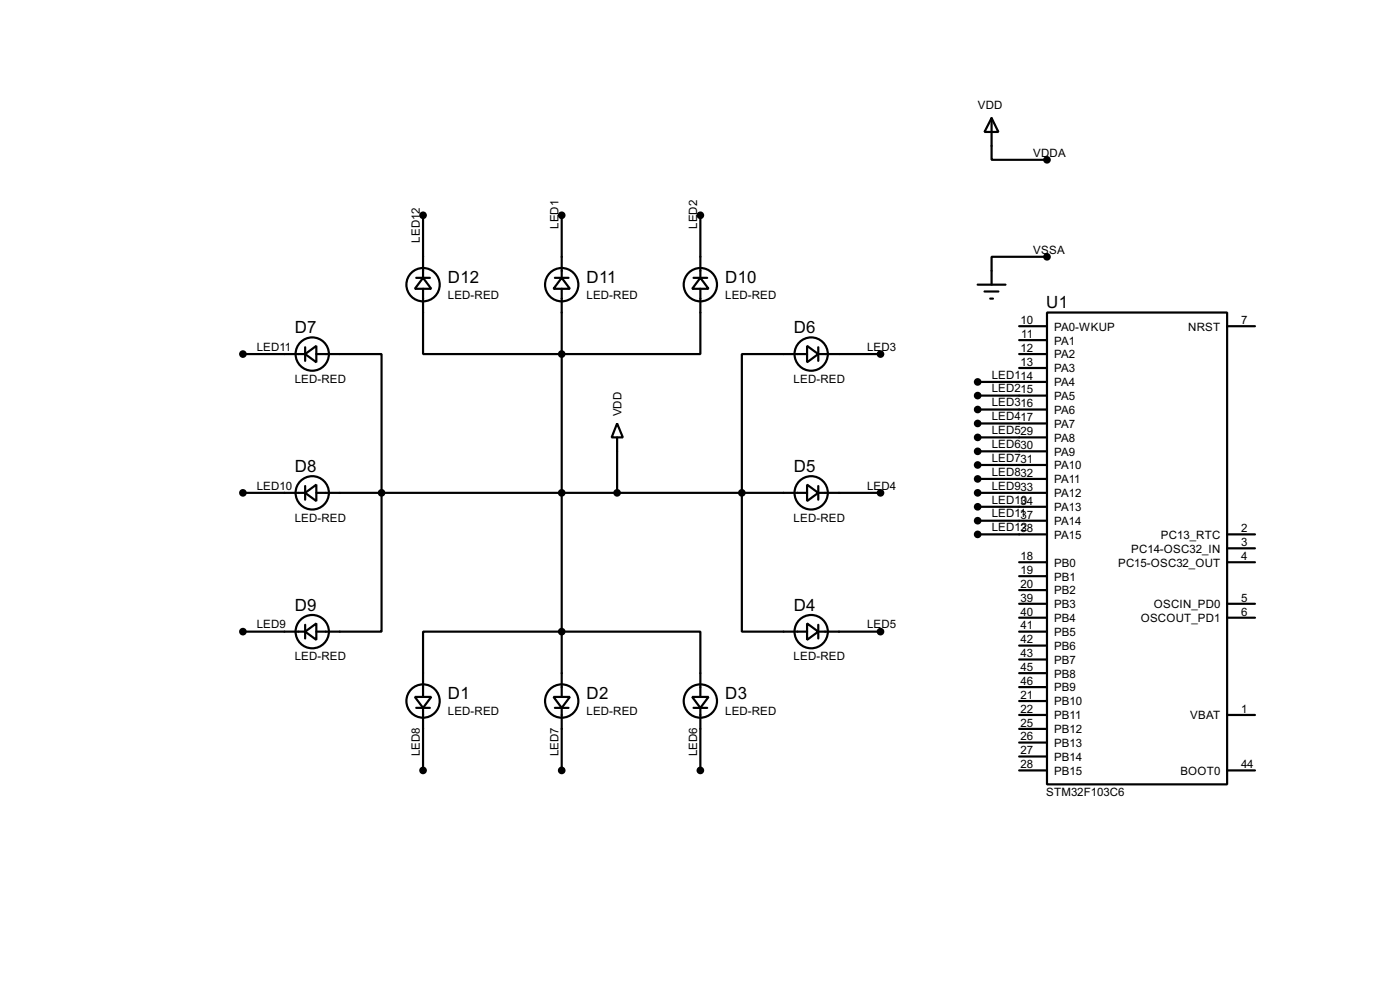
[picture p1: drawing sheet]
<svg xmlns="http://www.w3.org/2000/svg" width="256mm" height="180mm" viewBox="0 0 256 180" stroke-linecap="round" stroke-linejoin="round" font-family="sans-serif">
<g fill="none" stroke="#000" stroke-width=".4">
<path d="M77.5 39.4v11.5M102.9 39.4v11.5M128.3 39.4v11.5M181.7 21.6l1.2 2.6h-2.5zM181.7 21.6v7.7h10.1M76.3 50.9h2.5M77.5 50.9l1.5 2h-3zM77.5 52.9v11.9h50.8v-11.9M101.7 50.9h2.5M102.9 50.9l1.5 2h-3zM102.9 52.9v74.7M127.1 50.9h2.5"/>
<path d="M128.3 50.9l1.5 2h-3zM179.1 52.1h5.1M180.4 53.4h2.5M181.4 54.7h.5M186.7 59.7h5.1M191.8 57.2h33v86.4h-33zM191.8 47h-10.1v5.1M224.8 59.7h5.1M44.5 64.8h11.4M55.9 64.8l2.1-1.5v3zM55.9 63.6v2.5M58 64.8h11.9v50.8h-11.9"/>
<path d="M113.1 77.5l1 2.6h-2zM147.9 63.3l2 1.5-2 1.5zM147.9 64.8h-12v50.8h12M149.9 64.8h11.4M149.9 63.6v2.5M179.1 69.9h12.7M179.1 72.4h12.7M179.1 75h12.7M179.1 77.5h12.7M186.7 64.8h5.1M186.7 62.3h5.1M186.7 67.4h5.1"/>
<path d="M44.5 90.2h11.4M55.9 90.2l2.1-1.5v3zM55.9 89v2.5M58 90.2h89.9M113.1 80.1v10.1M147.9 88.7l2 1.5-2 1.5zM149.9 90.2h11.4M149.9 89v2.5M179.1 80.1h12.7M179.1 82.6h12.7M179.1 85.1h12.7M179.1 87.7h12.7"/>
<path d="M179.1 90.2h12.7M179.1 92.8h12.7M179.1 95.3h12.7M179.1 97.8h12.7M224.8 97.8h5.1M44.5 115.6h11.4M55.9 115.6l2.1-1.5v3zM55.9 114.4v2.5M147.9 114.1l2 1.5-2 1.5zM149.9 115.6h11.4M149.9 114.4v2.5M186.7 115.6h5.1"/>
<path d="M186.7 110.5h5.1M186.7 113.1h5.1M186.7 102.9h5.1M186.7 105.5h5.1M186.7 108h5.1M186.7 118.2h5.1M224.8 110.5h5.1M224.8 113.1h5.1M224.8 102.9h5.1M224.8 100.4h5.1M76 127.6h3l-1.5 2zM76.3 129.6h2.5"/>
<path d="M77.5 127.6v-12h50.8v12M77.5 129.6v11.4M101.4 127.6h3l-1.5 2zM101.7 129.6h2.5M102.9 129.6v11.4M126.8 127.6h3l-1.5 2zM127.1 129.6h2.5M128.3 129.6v11.4M186.7 123.2h5.1M186.7 125.8h5.1M186.7 128.3h5.1M186.7 130.9h5.1"/>
<path d="M186.7 120.7h5.1M186.7 133.4h5.1M186.7 135.9h5.1M186.7 138.5h5.1M224.8 130.9h5.1M186.7 141h5.1M224.8 141h5.1"/>
<circle cx="77.5" cy="52.1" r="3.1"/>
<circle cx="102.9" cy="52.1" r="3.1"/>
<circle cx="128.3" cy="52.1" r="3.1"/>
<circle cx="57.2" cy="64.8" r="3.1"/>
<circle cx="148.6" cy="64.8" r="3.1"/>
<circle cx="57.2" cy="90.2" r="3.1"/>
<circle cx="148.6" cy="90.2" r="3.1"/>
<circle cx="57.2" cy="115.6" r="3.1"/>
<circle cx="148.6" cy="115.6" r="3.1"/>
<circle cx="77.5" cy="128.3" r="3.1"/>
<circle cx="102.9" cy="128.3" r="3.1"/>
<circle cx="128.3" cy="128.3" r="3.1"/>
</g>
<g fill="#000" stroke="#000" stroke-width=".4">
<circle cx="77.5" cy="39.4" r=".5"/>
<circle cx="102.9" cy="39.4" r=".5"/>
<circle cx="128.3" cy="39.4" r=".5"/>
<circle cx="191.8" cy="29.3" r=".5"/>
<circle cx="191.8" cy="47" r=".5"/>
<circle cx="44.5" cy="64.8" r=".5"/>
<circle cx="102.9" cy="64.8" r=".5"/>
<circle cx="161.3" cy="64.8" r=".5"/>
<circle cx="179.1" cy="75" r=".5"/>
<circle cx="179.1" cy="77.5" r=".5"/>
<circle cx="179.1" cy="69.9" r=".5"/>
<circle cx="179.1" cy="72.4" r=".5"/>
<circle cx="44.5" cy="90.2" r=".5"/>
<circle cx="69.9" cy="90.2" r=".5"/>
<circle cx="102.9" cy="90.2" r=".5"/>
<circle cx="113" cy="90.2" r=".5"/>
<circle cx="135.9" cy="90.2" r=".5"/>
<circle cx="161.3" cy="90.2" r=".5"/>
<circle cx="179.1" cy="82.6" r=".5"/>
<circle cx="179.1" cy="92.8" r=".5"/>
<circle cx="179.1" cy="80.1" r=".5"/>
<circle cx="179.1" cy="85.1" r=".5"/>
<circle cx="179.1" cy="95.3" r=".5"/>
<circle cx="179.1" cy="97.8" r=".5"/>
<circle cx="179.1" cy="87.7" r=".5"/>
<circle cx="179.1" cy="90.2" r=".5"/>
<circle cx="44.5" cy="115.6" r=".5"/>
<circle cx="102.9" cy="115.6" r=".5"/>
<circle cx="161.3" cy="115.6" r=".5"/>
<circle cx="77.5" cy="141" r=".5"/>
<circle cx="102.9" cy="141" r=".5"/>
<circle cx="128.3" cy="141" r=".5"/>
</g>
<g font-size="3.5">
<text x="82.1" y="51.8">D12</text>
<text x="107.5" y="51.8">D11</text>
<text x="132.9" y="51.8">D10</text>
<text x="191.7" y="56.4">U1</text>
<text x="54" y="61">D7</text>
<text x="145.4" y="61">D6</text>
<text x="54" y="86.4">D8</text>
<text x="145.4" y="86.4">D5</text>
<text x="54" y="111.8">D9</text>
<text x="145.4" y="111.8">D4</text>
<text x="82.1" y="128">D1</text>
<text x="107.5" y="128">D2</text>
<text x="132.9" y="128">D3</text>
</g>
<g font-size="2.4">
<text x="179.1" y="19.9">VDD</text>
<text x="189.3" y="28.6">VDDA</text>
<text x="102.3" y="41.9" transform="rotate(-90 102.3 41.9)">LED1</text>
<text x="127.7" y="41.9" transform="rotate(-90 127.7 41.9)">LED2</text>
<text x="76.9" y="44.5" transform="rotate(-90 76.9 44.5)">LED12</text>
<text x="189.3" y="46.4">VSSA</text>
<text x="82" y="54.7">LED-RED</text>
<text x="107.4" y="54.7">LED-RED</text>
<text x="132.8" y="54.7">LED-RED</text>
<text x="187" y="59.3">10</text>
<text x="227.4" y="59.3">7</text>
<text x="47" y="64.2">LED11</text>
<text x="158.8" y="64.2">LED3</text>
<text x="187" y="64.4">12</text>
<text x="187.1" y="61.9">11</text>
<text x="193.1" y="60.5">PA0-WKUP</text>
<text x="193.1" y="65.6">PA2</text>
<text x="193.1" y="63.1">PA1</text>
<text x="217.7" y="60.5">NRST</text>
<text x="54" y="70.1">LED-RED</text>
<text x="145.4" y="70.1">LED-RED</text>
<text x="181.7" y="69.3">LED114</text>
<text x="181.7" y="71.8">LED215</text>
<text x="187" y="67">13</text>
<text x="193.1" y="68.1">PA3</text>
<text x="193.1" y="70.7">PA4</text>
<text x="113.9" y="76.2" transform="rotate(-90 113.9 76.2)">VDD</text>
<text x="181.7" y="74.4">LED316</text>
<text x="181.7" y="76.9">LED417</text>
<text x="193.1" y="73.2">PA5</text>
<text x="193.1" y="75.8">PA6</text>
<text x="181.7" y="79.5">LED529</text>
<text x="181.7" y="82">LED630</text>
<text x="193.1" y="78.3">PA7</text>
<text x="193.1" y="80.8">PA8</text>
<text x="193.1" y="83.4">PA9</text>
<text x="47" y="89.6">LED10</text>
<text x="158.8" y="89.6">LED4</text>
<text x="181.7" y="84.5">LED731</text>
<text x="181.7" y="87.1">LED832</text>
<text x="181.7" y="89.6">LED933</text>
<text x="193.1" y="85.9">PA10</text>
<text x="193.1" y="88.5">PA11</text>
<text x="54" y="95.5">LED-RED</text>
<text x="145.4" y="95.5">LED-RED</text>
<text x="181.7" y="92.2">LED134</text>
<text x="181.7" y="94.7">LED11</text>
<text x="187" y="94.9">37</text>
<text x="187" y="92.2">0</text>
<text x="193.1" y="91">PA12</text>
<text x="193.1" y="93.6">PA13</text>
<text x="181.7" y="97.2">LED138</text>
<text x="187" y="97.2">2</text>
<text x="193.1" y="96.1">PA14</text>
<text x="193.1" y="98.6">PA15</text>
<text x="207.2" y="101.2">PC14-OSC32_IN</text>
<text x="212.7" y="98.6">PC13_RTC</text>
<text x="227.4" y="97.4">2</text>
<text x="227.4" y="100">3</text>
<text x="187" y="102.5">18</text>
<text x="187" y="105.1">19</text>
<text x="187" y="107.6">20</text>
<text x="193.1" y="103.7">PB0</text>
<text x="193.1" y="106.3">PB1</text>
<text x="204.8" y="103.7">PC15-OSC32_OUT</text>
<text x="227.4" y="102.5">4</text>
<text x="187" y="110.1">39</text>
<text x="187" y="112.7">40</text>
<text x="193.1" y="108.8">PB2</text>
<text x="193.1" y="111.3">PB3</text>
<text x="193.1" y="113.9">PB4</text>
<text x="209" y="113.9">OSCOUT_PD1</text>
<text x="211.4" y="111.3">OSCIN_PD0</text>
<text x="227.4" y="110.1">5</text>
<text x="227.4" y="112.7">6</text>
<text x="47" y="115">LED9</text>
<text x="158.8" y="115">LED5</text>
<text x="187" y="115.2">41</text>
<text x="187" y="117.8">42</text>
<text x="193.1" y="116.4">PB5</text>
<text x="193.1" y="119">PB6</text>
<text x="54" y="120.9">LED-RED</text>
<text x="145.4" y="120.9">LED-RED</text>
<text x="187" y="122.8">45</text>
<text x="187" y="125.4">46</text>
<text x="187" y="120.3">43</text>
<text x="193.1" y="124">PB8</text>
<text x="193.1" y="121.5">PB7</text>
<text x="82" y="130.9">LED-RED</text>
<text x="107.4" y="130.9">LED-RED</text>
<text x="132.8" y="130.9">LED-RED</text>
<text x="187" y="127.9">21</text>
<text x="187" y="130.5">22</text>
<text x="193.1" y="126.6">PB9</text>
<text x="193.1" y="129.1">PB10</text>
<text x="193.1" y="131.7">PB11</text>
<text x="218" y="131.7">VBAT</text>
<text x="227.4" y="130.5">1</text>
<text x="187" y="133">25</text>
<text x="187" y="135.5">26</text>
<text x="193.1" y="134.2">PB12</text>
<text x="193.1" y="136.7">PB13</text>
<text x="76.9" y="138.4" transform="rotate(-90 76.9 138.4)">LED8</text>
<text x="102.3" y="138.4" transform="rotate(-90 102.3 138.4)">LED7</text>
<text x="127.7" y="138.4" transform="rotate(-90 127.7 138.4)">LED6</text>
<text x="187" y="138.1">27</text>
<text x="187" y="140.6">28</text>
<text x="193.1" y="139.3">PB14</text>
<text x="193.1" y="141.8">PB15</text>
<text x="216.2" y="141.8">BOOT0</text>
<text x="227.4" y="140.6">44</text>
<text x="191.6" y="145.8">STM32F103C6</text>
</g>
</svg>
